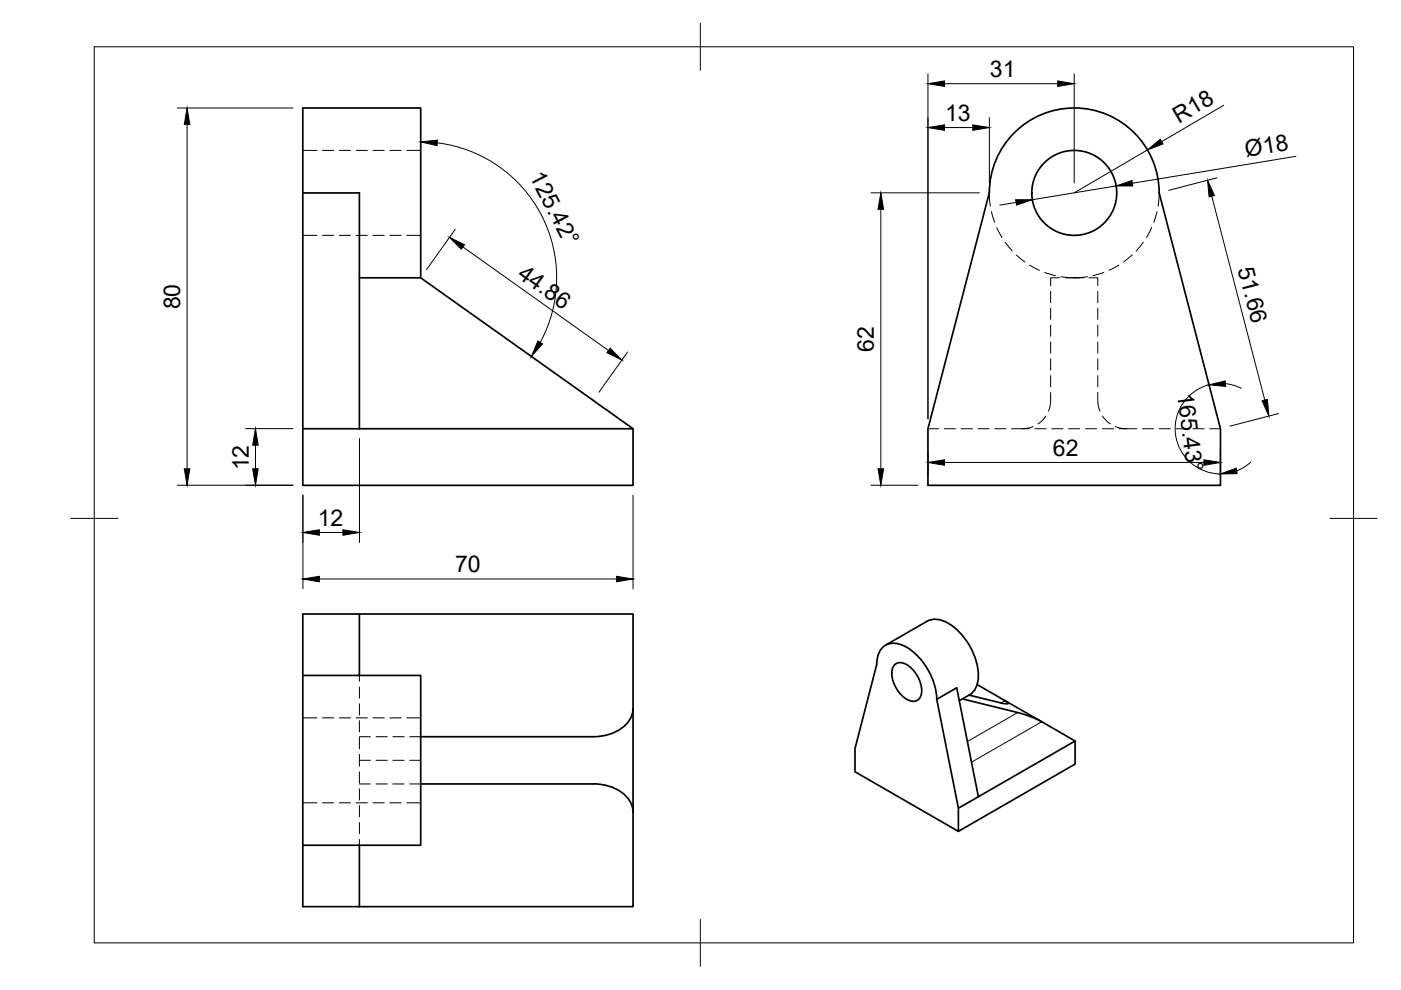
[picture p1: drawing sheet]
<svg xmlns="http://www.w3.org/2000/svg" width="297mm" height="210mm" viewBox="0 0 297 210" stroke-linecap="round" stroke-linejoin="round" font-family="sans-serif">
<!-- layer: Visible -->
<g fill="none" stroke="#000" stroke-width=".36">
<path d="M214.5 28.8a18 18 0 0 1 19.8-4.7 18 18 0 0 1 11.5 16.8l13 50v12h-62.1v-12l13.1-50a17.9 17.9 0 0 1 4.7-12.1zM64.2 40.9h12v50M76.2 58.9h13l45 32M89.2 58.9v-36h-25v80h70v-12M64.2 90.9h70M76.2 130.2h58v20M186.9 137.5a3.6 3.6 0 0 1 4.4-.7 13.7 13.7 0 0 1 7.3 11.5l4.6 23.1v4.9l-21.9-12.7v-4.9l4.6-17.8a5.4 5.4 0 0 1 1-3.4zM187.7 136.8l8.9-5.1a4.8 4.8 0 0 1 4.9 .7 14.1 14.1 0 0 1 5.9 11.3 4.4 4.4 0 0 1-1.8 3.6l-2.2 1.3M64.2 143.2h12v-13h-12v62h12M76.2 143.2h13v36h-13M134.2 150.2a6.3 6.3 0 0 1-4.9 5.4l-2.3 .5-1.2 .1h-36.6M134.2 150.2v22"/>
<path d="M189.6 141a2.31 2.31 0 0 1 3.3 .4 6.8 6.8 0 0 1 2.5 5.7 1.85 1.85 0 0 1-1.2 1.6 1.85 1.85 0 0 1-1.9-.4 6.8 6.8 0 0 1-3.2-6.2zM198.6 148.3l4.2-2.5 4.6 23.1M204 148.2l11.8 2.9a23.4 23.4 0 0 1 5.1 1.9M205.5 147.4l6.7 1.6 1.5 .2-.2-.4-.4-.3M207.2 145.1l13.7 7.9M220.9 153l7 4.1-20.5 11.8M227.9 157.1v4.9l-24.7 14.3M64.2 179.2h12M76.2 179.2v13M89.2 166.2h36.6M125.8 166.2a9.1 9.1 0 0 1 7.6 3.5l.7 1.6 .1 .9M134.2 172.2v20h-58"/>
<path d="M207.4 168.9l-4.2 2.5"/>
<circle cx="227.8" cy="40.9" r="9"/>
</g>
<!-- layer: Hidden -->
<g fill="none" stroke="#000" stroke-width=".21">
<path d="M64.2 31.9h3M68.4 31.9h2.3M71.9 31.9h2.4M75.5 31.9h2.4M79.1 31.9h2.4M82.7 31.9h2.3M86.2 31.9h3M64.2 49.9h3M68.4 49.9h2.3M71.9 49.9h2.4M75.5 49.9h2.4M79.1 49.9h2.4"/>
<path d="M82.7 49.9h2.3M86.2 49.9h3M209.7 40.9l.3 2.8M210.2 44.9l.7 2.3M211.3 48.3l1.1 2.1M213.1 51.4l1.5 1.8M215.5 54.1l1.8 1.5M218.3 56.2l2.1 1.1M221.5 57.8l2.3 .7M224.7 58.9h-1.9v1.7M224.9 58.7l2.9 .2h-2M230.6 58.7l-2.8 .2h1.9"/>
<path d="M230.8 58.9h1.9v1.7M234 57.8l-2.3 .7M237.2 56.2l-2.1 1.1M240.1 54l-1.9 1.6M242.4 51.3l-1.5 1.9M244.2 48.3l-1.1 2.1M245.3 44.9l-.7 2.3M245.8 40.9l-.3 2.8M222.8 61.8v2.4M222.8 65.4v2.3M222.8 68.9v2.4M222.8 72.5v2.4"/>
<path d="M222.8 76.1v2.4M222.8 79.6v2.4M232.7 61.8v2.4M232.7 65.4v2.3M232.7 68.9v2.4M232.7 72.5v2.4M232.7 76.1v2.4M232.7 79.6v2.4M196.7 90.9h2.3M200.2 90.9h2.4M203.8 90.9h2.4M207.3 90.9h2.4"/>
<path d="M210.9 90.9h2.4M216.7 90.9h1.5M219 90.4l-.3 .2a10.3 10.3 0 0 1-4.2 .3M219.4 90.9h2.4M221.7 88.2l-.7 .9-.9 .8M222.8 83.2a8.4 8.4 0 0 1-.5 4M223 90.9h2.4M226.6 90.9h2.3M230.1 90.9h2.4M232.7 83.2a8.4 8.4 0 0 0 .5 4M233.7 90.9h2.4M233.8 88.2l.7 .9 .9 .8"/>
<path d="M236.5 90.4l.9 .4 1.4 .1M237.3 90.9h3.7M242.2 90.9h2.4M245.8 90.9h2.4M249.3 90.9h2.4M252.9 90.9h2.4M256.5 90.9h2.3M64.2 152.2h3M68.4 152.2h2.3M71.9 152.2h2.4M75.5 152.2h2.4M76.2 143.2v1.3"/>
<path d="M76.2 145.7v2.3M76.2 149.2v2.4M76.2 152.8v2.4M76.2 156.4v2.4M76.2 159.9v1.3M76.2 156.2h2.3M79.1 152.2h2.4M79.7 156.2h2.4M82.7 152.2h2.3M83.3 156.2h2.4M86.2 152.2h3M86.9 156.2h2.3"/>
<path d="M64.2 170.2h3M68.4 170.2h2.3M71.9 170.2h2.4M75.5 170.2h2.4M76.2 161.2v1.3M76.2 163.7v2.3M76.2 167.2v2.4M76.2 170.8v2.4M76.2 174.4v2.4M76.2 178v1.2M76.2 166.2h2.3M76.2 161.2h2.3"/>
<path d="M79.1 170.2h2.4M79.7 166.2h2.4M79.7 161.2h2.4M82.7 170.2h2.3M83.3 166.2h2.4M83.3 161.2h2.4M86.2 170.2h3M86.9 166.2h2.3M86.9 161.2h2.3"/>
</g>
<!-- layer: Visible Narrow -->
<path d="M213.1 148.6l-.9 .4M215.8 151.1l-10.7 6.1M220.9 153l-14.9 8.6" fill="none" stroke="#000" stroke-width=".21"/>
<!-- layer: BORDER -->
<path d="M20 9.9h267v190h-267zM148.5 4.9v10M15 109.9h10M282 109.9h10M148.5 194.9v10" fill="none" stroke="#000" stroke-width=".21"/>
<!-- layer: FD_Dimensions -->
<g fill="none" stroke="#000" stroke-width=".21">
<path d="M196.7 15.6v73.2M200.3 17.8h24M227.8 15.6v23.2M37.6 22.9h24.5M39.7 26.4v73M92.7 30.3a28.8 28.8 0 0 1 21.8 42.3M200.3 27h5.9M209.8 24.9v13.9M236.6 39.4l-17.7 2.9M243.3 31.8l-15.5 9.1M258.1 37.7l-10.3 2.7M259.4 22.3l-13.1 7.7"/>
<path d="M274.8 33.1l-34.7 5.8M96.5 48.6l-6.1 8.6M98.1 52.4l30.9 21.9M184.7 40.9h22.9M186.8 44.4v55M215.4 42.9l-3.4 .6M256.9 41.6l11.3 43.2M133.1 74.6l-6.1 8.6M52.1 90.9h10M54.2 94.4v5M76.2 93v22M196.7 96v4.8"/>
<path d="M200.3 98.1h54.9M256.3 81.6a9.6 9.6 0 0 0-7.1 10.5 9.6 9.6 0 0 0 9.6 8.4M258.7 96v4.8M259.8 81.3l1.7 .4 1.7 .7M265.2 98l-1.4 1.1-1.6 .7M271.1 87.7l-10.3 2.7M37.6 102.9h24.5M64.2 105v19.9M67.7 112.9h5M134.2 105v19.9M184.7 102.9h9.9M67.7 122.8h63"/>
</g>
<g fill="#000" stroke="#000" stroke-width=".21">
<path d="M196.7 17.8l3.6-.6v1.1zM224.3 17.2l3.5 .6-3.5 .5zM39.7 22.9l.5 3.5h-1.1zM89.2 30.1l3.5-.4v1.2zM196.7 27l3.6-.5v1.1zM206.2 26.5l3.6 .5-3.6 .6zM236.6 39.4l3.4-1.1 .2 1.1zM243.3 31.8l2.7-2.3 .6 1zM95.3 50.3l3.2 1.6-.7 .9zM186.8 40.9l.5 3.5h-1.1zM215.3 42.3h3.6l-3.4 1.2zM256 38.2l1.5 3.3-1.2 .3z"/>
<path d="M114 72.3l1 .6-2.3 2.7zM129.3 73.8l2.5 2.5-3.1-1.5zM39.1 99.4h1.1l-.5 3.5zM53.6 99.4h1.1l-.5 3.5zM54.2 90.9l.5 3.5h-1.1zM186.2 99.4h1.1l-.5 3.5zM196.7 98.1l3.6-.6v1.2zM255.2 97.5l3.5 .6-3.5 .6zM256.3 81.6l3.5-.8 .1 1.1zM267.6 85l1.1-.3 .3 3.5zM64.2 112.9l3.5-.6v1.2zM72.7 112.3l3.5 .6-3.5 .6z"/>
<path d="M258.7 100.5l3.4-1.2 .2 1.1zM64.2 122.8l3.5-.6v1.2zM130.7 122.2l3.5 .6-3.5 .6z"/>
</g>
<g font-size="4.9">
<text x="209.9" y="16.3">31</text>
<text x="200.4" y="25.6">13</text>
<text x="250" y="26.2" transform="rotate(-30 250 26.2)">R18</text>
<text x="264.2" y="33.3" transform="rotate(-9 264.2 33.3)">Ø18</text>
<text x="112.2" y="37.4" transform="rotate(63 112.2 37.4)">125.42°</text>
<text x="109.5" y="58.6" transform="rotate(35 109.5 58.6)">44.86</text>
<text x="262.4" y="56.9" transform="rotate(75 262.4 56.9)">51.66</text>
<text x="38.2" y="65.6" transform="rotate(-90 38.2 65.6)">80</text>
<text x="185.3" y="74.6" transform="rotate(-90 185.3 74.6)">62</text>
<text x="249.6" y="83.4" transform="rotate(83 249.6 83.4)">165.43°</text>
<text x="52.8" y="99.8" transform="rotate(-90 52.8 99.8)">12</text>
<text x="223.2" y="96.6">62</text>
<text x="67.4" y="111.5">12</text>
<text x="96.5" y="121.3">70</text>
</g>
</svg>
